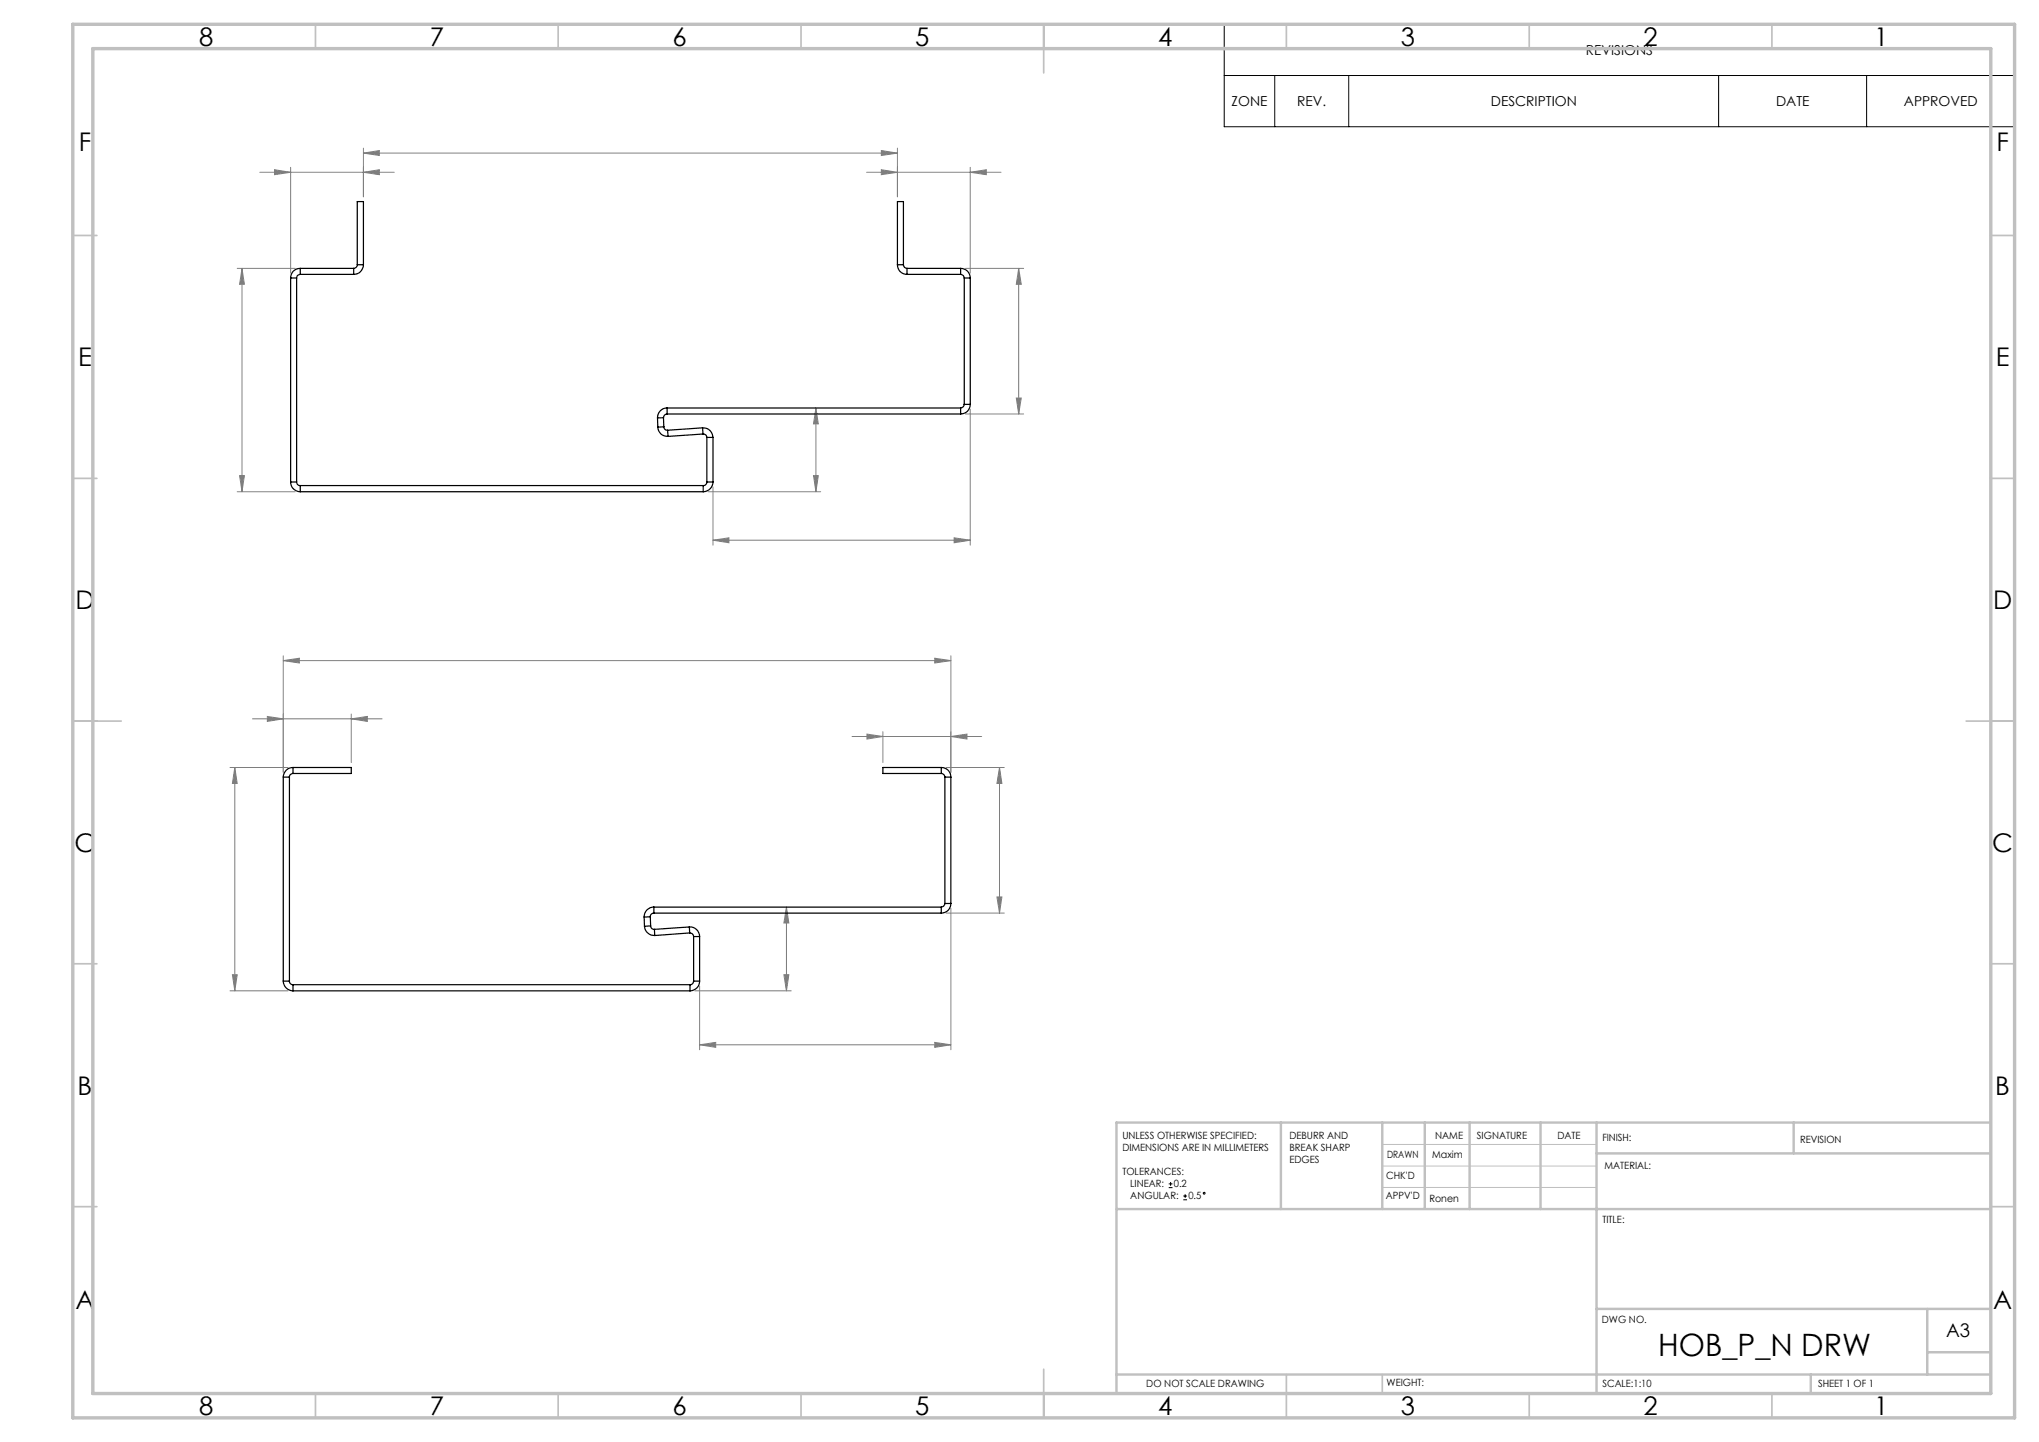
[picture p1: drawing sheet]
<svg xmlns="http://www.w3.org/2000/svg" width="420mm" height="297mm" viewBox="0 0 420 297" stroke-linecap="round" stroke-linejoin="round" font-family="sans-serif">
<g fill="none" stroke="#000" stroke-width=".21">
<path d="M252.2 5h162.8v21.1h-162.8zM252.2 15.6h162.8M262.6 15.6v10.5M277.8 15.6v10.5M354 15.6v10.5M384.5 15.6v10.5M240.7 244.6h.8M240.7 243.8h.8M241.1 243.4v.8M243.7 247.1h.8M243.7 246.3h.8M244.1 246v.7"/>
<circle cx="248.1" cy="245.8" r=".19"/>
</g>
<g fill="none" stroke="#808080" stroke-width=".21">
<path d="M53.5 35.5h27.7M56.6 35l3.3 .5-3.3 .5zM59.9 34.5v21.8M74.9 31.5l3.2-.5v1zM74.9 35.5l3.2-.5v1zM74.9 30.5v10M74.9 31.5h110M178.5 35.5h27.7M181.5 31l3.4 .5-3.4 .5zM181.5 35l3.4 .5-3.4 .5zM184.9 30.5v10M199.8 35.5l3.4-.5v1z"/>
<path d="M199.8 34.5v21.8M48.9 55.3h11.9M49.8 55.3l.5 3.3h-.9zM49.8 55.3v46M198.9 55.3h12M209.8 55.3l.6 3.3h-1.1zM209.8 55.3v30M49.4 98h.9l-.5 3.3zM167.6 98h1l-.5 3.3zM168.1 84l.5 3.3h-1zM168.1 84v17.3M198.9 85.3h12"/>
<path d="M199.8 84.3v28M209.3 82h1.1l-.6 3.3zM48.9 101.3h11.9M145.9 101.3h23.2M146.9 111.3l3.2-.5v1zM146.9 100.3v12M146.9 111.3h52.9M196.5 110.8l3.3 .5-3.3 .5zM58.3 136.1l3.4-.5v1zM58.3 135.1v24M58.3 136.1h137.6M192.5 135.6l3.4 .5-3.4 .5z"/>
<path d="M195.9 135.1v24M47.4 158.1h11.9M48.4 158.1v46M48.4 158.1l.5 3.3h-1zM52 148.1h26.7M55.1 147.6l3.2 .5-3.2 .5zM72.4 148.1l3.3-.5v1zM72.4 147.1v10M175.5 151.7h26.7M178.6 151.2l3.3 .5-3.3 .5zM181.9 150.7v6.4M194.9 158.1h12"/>
<path d="M195.9 151.7l3.3-.5v1zM205.9 158.1l.5 3.3h-1zM205.9 158.1v30M162 186.8l.5 3.3h-1zM162 186.8v17.3M194.9 188.1h12M195.9 187.1v29.1M205.4 184.7h1l-.5 3.4zM47.4 204.1h11.9M47.9 200.8h1l-.5 3.3zM143.1 204.1h19.9M144.1 215.2l3.3-.5v1z"/>
<path d="M144.1 203.1v13.1M144.1 215.2h51.8M161.5 200.8h1l-.5 3.3zM192.5 214.7l3.4 .5-3.4 .5z"/>
</g>
<path d="M284.7 235.7h44.2M284.7 240.2h44.2M284.7 244.6h44.2" fill="none" stroke="#c0c0c0" stroke-width=".21"/>
<g fill="none" stroke="#c0c0c0" stroke-width=".35">
<path d="M65 5v5M115 5v5M165 5v5M215 5v10M265 5v5M315 5v5M365 5v5M15 48.5h5M410 48.5h5M15 98.5h5M410 98.5h5M15 148.5h10"/>
<path d="M405 148.5h10M15 198.5h5M410 198.5h5M15 248.5h5M410 248.5h5M65 287v5M115 287v5M165 287v5M215 282v10M265 283.1v8.9M284.7 283.1v3.9M315 287v5"/>
<path d="M365 287v5"/>
</g>
<g fill="none" stroke="#c0c0c0" stroke-width=".5">
<path d="M263.8 231.2v17.8M284.7 231.2v17.8M293.5 231.2v17.6M302.7 231.2v17.8M317.3 231.2v17.8M328.9 237.6h81.2M328.9 231.2v55.8M369.5 231.2v6.4M410.1 231.2h-180.1v55.8M230 249h180M328.9 269.6h81.2M397 269.6v13.5"/>
<path d="M397 278.5h13.1M230 283.1h180.1M373 283.1v3.9"/>
</g>
<path d="M15 5h400v287h-400zM19.1 10h391v277h-391z" fill="none" stroke="#c0c0c0" stroke-width=".7"/>
<g fill="#808080">
<path d="M144.1 215.2l3.3-.5v1zM192.5 214.7l3.4 .5-3.4 .5zM58.3 136.1l3.4-.5v1zM192.5 135.6l3.4 .5-3.4 .5z"/>
<path d="M196.5 110.8l3.3 .5-3.3 .5zM146.9 111.3l3.2-.5v1zM181.5 31l3.4 .5-3.4 .5zM74.9 31.5l3.2-.5v1zM74.9 35.5l3.2-.5v1zM56.6 35l3.3 .5-3.3 .5zM199.8 35.5l3.4-.5v1zM181.5 35l3.4 .5-3.4 .5zM72.4 148.1l3.3-.5v1zM55.1 147.6l3.2 .5-3.2 .5zM195.9 151.7l3.3-.5v1zM178.6 151.2l3.3 .5-3.3 .5z"/>
<path d="M209.3 82h1.1l-.6 3.3zM209.8 55.3l.6 3.3h-1.1zM205.4 184.7h1l-.5 3.4zM205.9 158.1l.5 3.3h-1z"/>
<path d="M167.6 98h1l-.5 3.3zM168.1 84l.5 3.3h-1zM49.4 98h.9l-.5 3.3zM49.8 55.3l.5 3.3h-.9zM161.5 200.8h1l-.5 3.3zM162 186.8l.5 3.3h-1z"/>
<path d="M48.4 158.1l.5 3.3h-1zM47.9 200.8h1l-.5 3.3z"/>
</g>
<g fill="none" stroke="#000" stroke-width=".25">
<path d="M59.9 57.3h1.2M59.9 57.3v42M61.1 57.3v42M61.8 56.5a.72 .72 0 0 0-.7 .8M61.8 55.3a1.93 1.93 0 0 0-1.9 2M61.8 55.3v1.2M61.8 56.5h11M61.8 55.3h11M72.8 55.3v1.2M73.6 54.5a.72 .72 0 0 1-.8 .8M73.6 54.5h1.3M73.6 54.5v-13h1.3v13"/>
<path d="M74.9 54.5a1.99 1.99 0 0 1-2.1 2M184.9 54.5a1.93 1.93 0 0 0 1.9 2M184.9 54.5h1.2M184.9 54.5v-13h1.2v13M186.1 54.5a.72 .72 0 0 0 .7 .8M186.8 56.5h11.1M186.8 55.3h11.1M186.8 55.3v1.2M197.9 56.5a.79 .79 0 0 1 .7 .8M197.9 55.3a1.93 1.93 0 0 1 1.9 2M197.9 55.3v1.2M198.6 57.3h1.2"/>
<path d="M198.6 57.3v26M199.8 57.3v26M59.9 99.3a1.99 1.99 0 0 0 1.9 2M59.9 99.3h1.2M61.1 99.3a.72 .72 0 0 0 .7 .7M135.4 86.1l.1 1.9M135.5 88a1.94 1.94 0 0 0 2.1 1.9M136.7 86l-1.3 .1M136.7 86v1.9M136.7 87.9a.72 .72 0 0 0 .8 .7M136.7 87.9l-1.2 .1M137.4 84a1.99 1.99 0 0 0-2 2.1"/>
<path d="M137.4 85.3a.78 .78 0 0 0-.7 .7M137.4 84v1.3M137.4 85.3h60.5M137.4 84h60.5M137.5 88.6l.1 1.3M144.7 88.1a1.99 1.99 0 0 1 2.2 2M144.7 88.1l.1 1.3M144.7 88.1l-7.2 .5M144.8 89.4a.68 .68 0 0 1 .8 .7M144.8 89.4l-7.2 .5M145.6 99.3a.72 .72 0 0 1-.7 .7M145.6 99.3h1.3"/>
<path d="M145.6 90.1h1.3M145.6 90.1v9.2M146.9 99.3a2.05 2.05 0 0 1-2 2M146.9 90.1v9.2M197.9 84v1.3M198.6 83.3a.79 .79 0 0 1-.7 .7M198.6 83.3h1.2M199.8 83.3a1.93 1.93 0 0 1-1.9 2M61.8 100v1.3M61.8 100h83.1M61.8 101.3h83.1M144.9 100v1.3"/>
<path d="M60.4 159.3a.72 .72 0 0 0-.8 .8M60.4 158.1a1.99 1.99 0 0 0-2.1 2M60.4 158.1v1.2M60.4 158.1h12v1.2h-12M193.9 159.3a.72 .72 0 0 1 .7 .8M193.9 158.1a1.93 1.93 0 0 1 2 2M193.9 158.1h-12v1.2h12M193.9 158.1v1.2M58.3 160.1h1.3M58.3 160.1v42M59.6 160.1v42M194.6 160.1h1.3"/>
<path d="M194.6 160.1v26M195.9 160.1v26M132.7 188.9l.1 1.9M132.8 190.8a2.05 2.05 0 0 0 2.1 1.9M133.9 188.8l-1.2 .1M133.9 188.8l.1 1.9M134 190.7a.72 .72 0 0 0 .8 .7M134 190.7l-1.2 .1M134.7 186.8a1.99 1.99 0 0 0-2 2.1M134.7 188.1a.73 .73 0 0 0-.8 .7M134.7 186.8v1.3M134.7 186.8h59.2"/>
<path d="M134.7 188.1h59.2M134.8 191.4l.1 1.3M142 190.9a1.99 1.99 0 0 1 2.1 2M142 190.9l.1 1.3M142 190.9l-7.2 .5M142.1 192.2a.78 .78 0 0 1 .8 .7M142.1 192.2l-7.2 .5M142.9 192.9h1.2M142.9 192.9v9.2M144.1 192.9v9.2M193.9 186.8v1.3M194.6 186.1a.79 .79 0 0 1-.7 .7"/>
<path d="M194.6 186.1h1.3M195.9 186.1a1.93 1.93 0 0 1-2 2M58.3 202.1a2.05 2.05 0 0 0 2.1 2M58.3 202.1h1.3M59.6 202.1a.72 .72 0 0 0 .8 .7M60.4 202.8v1.3M60.4 202.8h81.7M60.4 204.1h81.7M142.1 202.8v1.3M142.9 202.1a.72 .72 0 0 1-.8 .7M142.9 202.1h1.2M144.1 202.1a1.99 1.99 0 0 1-2 2"/>
</g>
<text font-size="6.3" x="341.6" y="279.3">HOB_P_N DRW</text>
<g font-size="5.3">
<text x="41" y="9.4">8</text>
<text x="88.5" y="9.4">7</text>
<text x="138.5" y="9.4">6</text>
<text x="188.5" y="9.4">5</text>
<text x="238.5" y="9.4">4</text>
<text x="288.5" y="9.4">3</text>
<text x="338.5" y="9.4">2</text>
<text x="386" y="9.4">1</text>
<text x="16.2" y="31.2">F</text>
<text x="411.2" y="31.2">F</text>
<text x="16.1" y="75.4">E</text>
<text x="411.1" y="75.4">E</text>
<text x="15.5" y="125.4">D</text>
<text x="410.5" y="125.4">D</text>
<text x="15.4" y="175.4">C</text>
<text x="410.4" y="175.4">C</text>
<text x="16" y="225.4">B</text>
<text x="411" y="225.4">B</text>
<text x="15.5" y="269.7">A</text>
<text x="410.5" y="269.7">A</text>
<text x="41" y="291.4">8</text>
<text x="88.5" y="291.4">7</text>
<text x="138.5" y="291.4">6</text>
<text x="188.5" y="291.4">5</text>
<text x="238.5" y="291.4">4</text>
<text x="288.5" y="291.4">3</text>
<text x="338.5" y="291.4">2</text>
<text x="386" y="291.4">1</text>
</g>
<text font-size="3.9" x="400.9" y="275.5">A3</text>
<g font-size="2.8">
<text x="326.7" y="11.3">REVISIONS</text>
<text x="253.7" y="21.8">ZONE</text>
<text x="267.2" y="21.8">REV.</text>
<text x="307.1" y="21.8">DESCRIPTION</text>
<text x="365.8" y="21.8">DATE</text>
<text x="392.2" y="21.8">APPROVED</text>
</g>
<g font-size="2.1">
<text x="231.2" y="234.6">UNLESS OTHERWISE SPECIFIED:</text>
<text x="231.2" y="237">DIMENSIONS ARE IN MILLIMETERS</text>
<text x="265.6" y="234.6">DEBURR AND</text>
<text x="265.6" y="237.1">BREAK SHARP</text>
<text x="265.6" y="239.6">EDGES</text>
<text x="285.7" y="238.4">DRAWN</text>
<text x="295" y="238.4">Maxim</text>
<text x="295.6" y="234.5">NAME</text>
<text x="304.2" y="234.5">SIGNATURE</text>
<text x="320.8" y="234.5">DATE</text>
<text x="330.1" y="235">FINISH:</text>
<text x="370.8" y="235.4">REVISION</text>
<text x="231.2" y="242">TOLERANCES:</text>
<text x="232.8" y="244.5">LINEAR:</text>
<text x="241.8" y="244.6">0.2</text>
<text x="285.5" y="242.8">CHK'D</text>
<text x="330.5" y="240.8">MATERIAL:</text>
<text x="232.8" y="247">ANGULAR:</text>
<text x="244.8" y="247.1">0.5</text>
<text x="285.5" y="247.1">APPV'D</text>
<text x="294.4" y="247.5">Ronen</text>
<text x="330.1" y="251.9">TITLE:</text>
<text x="330" y="272.5">DWG NO.</text>
<text x="236.1" y="285.6">DO NOT SCALE DRAWING</text>
<text x="285.6" y="285.5">WEIGHT:</text>
<text x="330.1" y="285.6">SCALE:1:10</text>
<text x="374.5" y="285.6">SHEET 1 OF 1</text>
</g>
</svg>
